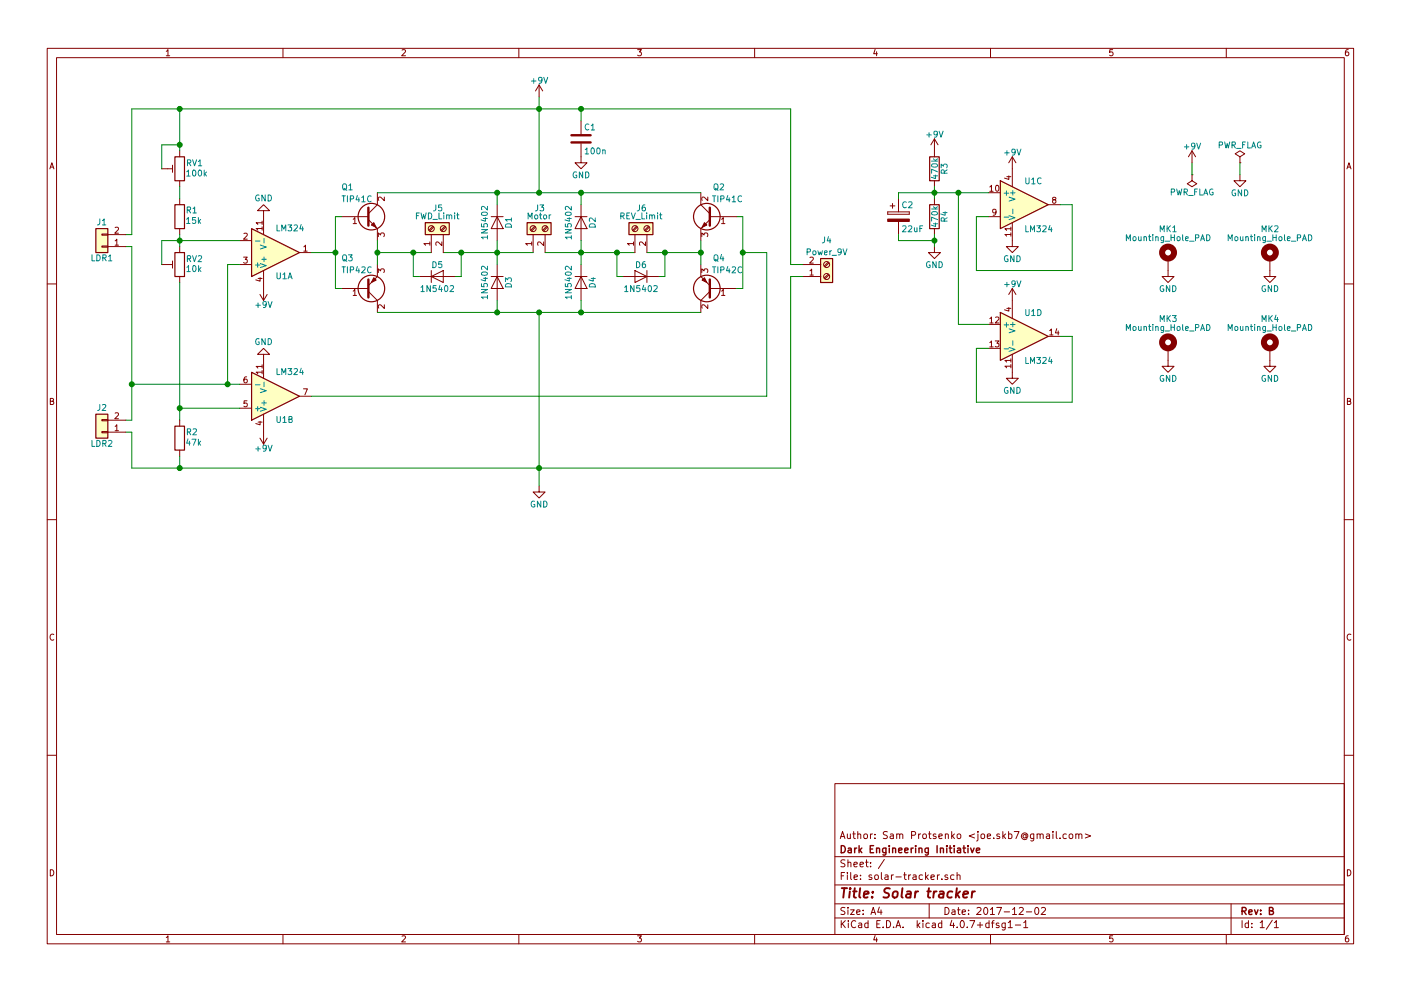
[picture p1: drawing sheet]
EESchema Schematic File Version 2
LIBS:power
LIBS:device
LIBS:switches
LIBS:relays
LIBS:motors
LIBS:transistors
LIBS:conn
LIBS:linear
LIBS:regul
LIBS:74xx
LIBS:cmos4000
LIBS:adc-dac
LIBS:memory
LIBS:xilinx
LIBS:microcontrollers
LIBS:dsp
LIBS:microchip
LIBS:analog_switches
LIBS:motorola
LIBS:texas
LIBS:intel
LIBS:audio
LIBS:interface
LIBS:digital-audio
LIBS:philips
LIBS:display
LIBS:cypress
LIBS:siliconi
LIBS:opto
LIBS:atmel
LIBS:contrib
LIBS:valves
LIBS:diode
LIBS:mechanical
LIBS:solar-tracker-cache
EELAYER 25 0
EELAYER END
$Descr A4 11693 8268
encoding utf-8
Sheet 1 1
Title "Solar tracker"
Date "2017-12-02"
Rev "B"
Comp "Dark Engineering Initiative"
Comment1 "Author: Sam Protsenko <joe.skb7@gmail.com>"
Comment2 ""
Comment3 ""
Comment4 ""
$EndDescr
$Comp
L LM324 U1
U 1 1
P 2300 2100
F 0 "U1" H 2300 2300 50  0000 L CNN
F 1 "LM324" H 2300 1900 50  0000 L CNN
F 2 "Housings_DIP:DIP-14_W7.62mm" H 2250 2200 50  0001 C CNN
F 3 "" H 2350 2300 50  0001 C CNN
	1    2300 2100
	1    0    0    1   
$EndComp
$Comp
L LM324 U1
U 2 1
P 2300 3300
F 0 "U1" H 2300 3500 50  0000 L CNN
F 1 "LM324" H 2300 3100 50  0000 L CNN
F 2 "Housings_DIP:DIP-14_W7.62mm" H 2250 3400 50  0001 C CNN
F 3 "" H 2350 3500 50  0001 C CNN
	2    2300 3300
	1    0    0    1   
$EndComp
$Comp
L LM324 U1
U 3 1
P 8550 1700
F 0 "U1" H 8550 1900 50  0000 L CNN
F 1 "LM324" H 8550 1500 50  0000 L CNN
F 2 "Housings_DIP:DIP-14_W7.62mm" H 8500 1800 50  0001 C CNN
F 3 "" H 8600 1900 50  0001 C CNN
	3    8550 1700
	1    0    0    -1  
$EndComp
$Comp
L LM324 U1
U 4 1
P 8550 2800
F 0 "U1" H 8550 3000 50  0000 L CNN
F 1 "LM324" H 8550 2600 50  0000 L CNN
F 2 "Housings_DIP:DIP-14_W7.62mm" H 8500 2900 50  0001 C CNN
F 3 "" H 8600 3000 50  0001 C CNN
	4    8550 2800
	1    0    0    -1  
$EndComp
$Comp
L TIP41C Q1
U 1 1
P 3050 1800
F 0 "Q1" H 2850 2050 50  0000 L CNN
F 1 "TIP41C" H 2850 1950 50  0000 L CNN
F 2 "TO_SOT_Packages_THT:TO-220_Vertical" H 3300 1725 50  0001 L CIN
F 3 "" H 3050 1800 50  0001 L CNN
	1    3050 1800
	1    0    0    -1  
$EndComp
$Comp
L TIP41C Q2
U 1 1
P 5950 1800
F 0 "Q2" H 5850 2050 50  0000 L CNN
F 1 "TIP41C" H 5700 1950 50  0000 L CNN
F 2 "TO_SOT_Packages_THT:TO-220_Vertical" H 6200 1725 50  0001 L CIN
F 3 "" H 5950 1800 50  0001 L CNN
	1    5950 1800
	-1   0    0    -1  
$EndComp
$Comp
L TIP42C Q3
U 1 1
P 3050 2400
F 0 "Q3" H 2850 2150 50  0000 L CNN
F 1 "TIP42C" H 2850 2250 50  0000 L CNN
F 2 "TO_SOT_Packages_THT:TO-220_Vertical" H 3300 2325 50  0001 L CIN
F 3 "" H 3050 2400 50  0001 L CNN
	1    3050 2400
	1    0    0    1   
$EndComp
$Comp
L TIP42C Q4
U 1 1
P 5950 2400
F 0 "Q4" H 5850 2150 50  0000 L CNN
F 1 "TIP42C" H 5700 2250 50  0000 L CNN
F 2 "TO_SOT_Packages_THT:TO-220_Vertical" H 6200 2325 50  0001 L CIN
F 3 "" H 5950 2400 50  0001 L CNN
	1    5950 2400
	-1   0    0    1   
$EndComp
$Comp
L 1N5402 D1
U 1 1
P 4150 1850
F 0 "D1" H 4150 1950 50  0000 C CNN
F 1 "1N5402" H 4150 1750 50  0000 C CNN
F 2 "Diodes_THT:D_DO-201AD_P15.24mm_Horizontal" H 4150 1675 50  0001 C CNN
F 3 "" H 4150 1850 50  0001 C CNN
	1    4150 1850
	0    1    1    0   
$EndComp
$Comp
L 1N5402 D2
U 1 1
P 4850 1850
F 0 "D2" H 4850 1950 50  0000 C CNN
F 1 "1N5402" H 4850 1750 50  0000 C CNN
F 2 "Diodes_THT:D_DO-201AD_P15.24mm_Horizontal" H 4850 1675 50  0001 C CNN
F 3 "" H 4850 1850 50  0001 C CNN
	1    4850 1850
	0    1    1    0   
$EndComp
$Comp
L 1N5402 D3
U 1 1
P 4150 2350
F 0 "D3" H 4150 2450 50  0000 C CNN
F 1 "1N5402" H 4150 2250 50  0000 C CNN
F 2 "Diodes_THT:D_DO-201AD_P15.24mm_Horizontal" H 4150 2175 50  0001 C CNN
F 3 "" H 4150 2350 50  0001 C CNN
	1    4150 2350
	0    1    1    0   
$EndComp
$Comp
L 1N5402 D4
U 1 1
P 4850 2350
F 0 "D4" H 4850 2450 50  0000 C CNN
F 1 "1N5402" H 4850 2250 50  0000 C CNN
F 2 "Diodes_THT:D_DO-201AD_P15.24mm_Horizontal" H 4850 2175 50  0001 C CNN
F 3 "" H 4850 2350 50  0001 C CNN
	1    4850 2350
	0    1    1    0   
$EndComp
$Comp
L POT_TRIM RV1
U 1 1
P 1500 1400
F 0 "RV1" H 1376 1451 50  0000 C CNN
F 1 "100k" H 1359 1365 50  0000 C CNN
F 2 "Potentiometers:Potentiometer_Trimmer_Bourns_3266W" H 1500 1400 50  0001 C CNN
F 3 "" H 1500 1400 50  0001 C CNN
	1    1500 1400
	-1   0    0    -1  
$EndComp
$Comp
L POT_TRIM RV2
U 1 1
P 1500 2200
F 0 "RV2" H 1377 2250 50  0000 C CNN
F 1 "10k" H 1382 2167 50  0000 C CNN
F 2 "Potentiometers:Potentiometer_Trimmer_Bourns_3266W" H 1500 2200 50  0001 C CNN
F 3 "" H 1500 2200 50  0001 C CNN
	1    1500 2200
	-1   0    0    -1  
$EndComp
$Comp
L R R1
U 1 1
P 1500 1800
F 0 "R1" H 1600 1857 50  0000 C CNN
F 1 "15k" H 1616 1769 50  0000 C CNN
F 2 "Resistors_THT:R_Axial_DIN0207_L6.3mm_D2.5mm_P10.16mm_Horizontal" V 1430 1800 50  0001 C CNN
F 3 "" H 1500 1800 50  0001 C CNN
	1    1500 1800
	1    0    0    -1  
$EndComp
$Comp
L R R2
U 1 1
P 1500 3650
F 0 "R2" H 1601 3704 50  0000 C CNN
F 1 "47k" H 1616 3617 50  0000 C CNN
F 2 "Resistors_THT:R_Axial_DIN0207_L6.3mm_D2.5mm_P10.16mm_Horizontal" V 1430 3650 50  0001 C CNN
F 3 "" H 1500 3650 50  0001 C CNN
	1    1500 3650
	1    0    0    -1  
$EndComp
$Comp
L GND #PWR01
U 1 1
P 2200 3000
F 0 "#PWR01" H 2200 2750 50  0001 C CNN
F 1 "GND" H 2200 2850 50  0000 C CNN
F 2 "" H 2200 3000 50  0001 C CNN
F 3 "" H 2200 3000 50  0001 C CNN
	1    2200 3000
	1    0    0    1   
$EndComp
$Comp
L GND #PWR02
U 1 1
P 8450 2000
F 0 "#PWR02" H 8450 1750 50  0001 C CNN
F 1 "GND" H 8450 1850 50  0000 C CNN
F 2 "" H 8450 2000 50  0001 C CNN
F 3 "" H 8450 2000 50  0001 C CNN
	1    8450 2000
	1    0    0    -1  
$EndComp
$Comp
L R R3
U 1 1
P 7800 1400
F 0 "R3" V 7880 1400 50  0000 C CNN
F 1 "470k" V 7800 1400 50  0000 C CNN
F 2 "Resistors_THT:R_Axial_DIN0207_L6.3mm_D2.5mm_P10.16mm_Horizontal" V 7730 1400 50  0001 C CNN
F 3 "" H 7800 1400 50  0001 C CNN
	1    7800 1400
	1    0    0    -1  
$EndComp
$Comp
L R R4
U 1 1
P 7800 1800
F 0 "R4" V 7880 1800 50  0000 C CNN
F 1 "470k" V 7800 1800 50  0000 C CNN
F 2 "Resistors_THT:R_Axial_DIN0207_L6.3mm_D2.5mm_P10.16mm_Horizontal" V 7730 1800 50  0001 C CNN
F 3 "" H 7800 1800 50  0001 C CNN
	1    7800 1800
	1    0    0    -1  
$EndComp
$Comp
L GND #PWR03
U 1 1
P 7800 2050
F 0 "#PWR03" H 7800 1800 50  0001 C CNN
F 1 "GND" H 7800 1900 50  0000 C CNN
F 2 "" H 7800 2050 50  0001 C CNN
F 3 "" H 7800 2050 50  0001 C CNN
	1    7800 2050
	1    0    0    -1  
$EndComp
$Comp
L Screw_Terminal_01x02 J3
U 1 1
P 4450 1900
F 0 "J3" V 4617 1845 50  0000 C CNN
F 1 "Motor" V 4550 1850 50  0000 C CNN
F 2 "Connectors_Terminal_Blocks:TerminalBlock_Pheonix_MKDS1.5-2pol" H 4450 1900 50  0001 C CNN
F 3 "" H 4450 1900 50  0001 C CNN
	1    4450 1900
	0    -1   -1   0   
$EndComp
$Comp
L GND #PWR04
U 1 1
P 4500 4050
F 0 "#PWR04" H 4500 3800 50  0001 C CNN
F 1 "GND" H 4500 3900 50  0000 C CNN
F 2 "" H 4500 4050 50  0001 C CNN
F 3 "" H 4500 4050 50  0001 C CNN
	1    4500 4050
	1    0    0    -1  
$EndComp
$Comp
L Screw_Terminal_01x02 J4
U 1 1
P 6900 2300
F 0 "J4" H 6900 2000 50  0000 C CNN
F 1 "Power_9V" H 6900 2100 50  0000 C CNN
F 2 "Connectors_Terminal_Blocks:TerminalBlock_Pheonix_MKDS1.5-2pol" H 6900 2300 50  0001 C CNN
F 3 "" H 6900 2300 50  0001 C CNN
	1    6900 2300
	1    0    0    1   
$EndComp
$Comp
L CP C2
U 1 1
P 7500 1800
F 0 "C2" H 7525 1900 50  0000 L CNN
F 1 "22uF" H 7525 1700 50  0000 L CNN
F 2 "Capacitors_THT:CP_Radial_D8.0mm_P3.50mm" H 7538 1650 50  0001 C CNN
F 3 "" H 7500 1800 50  0001 C CNN
	1    7500 1800
	1    0    0    -1  
$EndComp
$Comp
L GND #PWR05
U 1 1
P 4850 1300
F 0 "#PWR05" H 4850 1050 50  0001 C CNN
F 1 "GND" H 4850 1150 50  0000 C CNN
F 2 "" H 4850 1300 50  0001 C CNN
F 3 "" H 4850 1300 50  0001 C CNN
	1    4850 1300
	1    0    0    -1  
$EndComp
$Comp
L GND #PWR06
U 1 1
P 2200 1800
F 0 "#PWR06" H 2200 1550 50  0001 C CNN
F 1 "GND" H 2200 1650 50  0000 C CNN
F 2 "" H 2200 1800 50  0001 C CNN
F 3 "" H 2200 1800 50  0001 C CNN
	1    2200 1800
	1    0    0    1   
$EndComp
$Comp
L GND #PWR07
U 1 1
P 8450 3100
F 0 "#PWR07" H 8450 2850 50  0001 C CNN
F 1 "GND" H 8450 2950 50  0000 C CNN
F 2 "" H 8450 3100 50  0001 C CNN
F 3 "" H 8450 3100 50  0001 C CNN
	1    8450 3100
	1    0    0    -1  
$EndComp
$Comp
L PWR_FLAG #FLG08
U 1 1
P 9950 1450
F 0 "#FLG08" H 9950 1525 50  0001 C CNN
F 1 "PWR_FLAG" H 9950 1600 50  0000 C CNN
F 2 "" H 9950 1450 50  0001 C CNN
F 3 "" H 9950 1450 50  0001 C CNN
	1    9950 1450
	1    0    0    1   
$EndComp
$Comp
L GND #PWR09
U 1 1
P 10350 1450
F 0 "#PWR09" H 10350 1200 50  0001 C CNN
F 1 "GND" H 10350 1300 50  0000 C CNN
F 2 "" H 10350 1450 50  0001 C CNN
F 3 "" H 10350 1450 50  0001 C CNN
	1    10350 1450
	1    0    0    -1  
$EndComp
$Comp
L PWR_FLAG #FLG010
U 1 1
P 10350 1350
F 0 "#FLG010" H 10350 1425 50  0001 C CNN
F 1 "PWR_FLAG" H 10350 1500 50  0000 C CNN
F 2 "" H 10350 1350 50  0001 C CNN
F 3 "" H 10350 1350 50  0001 C CNN
	1    10350 1350
	1    0    0    -1  
$EndComp
$Comp
L 1N5402 D6
U 1 1
P 5350 2300
F 0 "D6" H 5350 2400 50  0000 C CNN
F 1 "1N5402" H 5350 2200 50  0000 C CNN
F 2 "Diodes_THT:D_DO-201AD_P5.08mm_Vertical_KathodeUp" H 5350 2125 50  0001 C CNN
F 3 "" H 5350 2300 50  0001 C CNN
	1    5350 2300
	-1   0    0    -1  
$EndComp
$Comp
L 1N5402 D5
U 1 1
P 3650 2300
F 0 "D5" H 3650 2400 50  0000 C CNN
F 1 "1N5402" H 3650 2200 50  0000 C CNN
F 2 "Diodes_THT:D_DO-201AD_P5.08mm_Vertical_KathodeUp" H 3650 2125 50  0001 C CNN
F 3 "" H 3650 2300 50  0001 C CNN
	1    3650 2300
	1    0    0    -1  
$EndComp
$Comp
L C C1
U 1 1
P 4850 1150
F 0 "C1" H 4875 1250 50  0000 L CNN
F 1 "100n" H 4875 1050 50  0000 L CNN
F 2 "Capacitors_THT:C_Disc_D5.0mm_W2.5mm_P5.00mm" H 4888 1000 50  0001 C CNN
F 3 "" H 4850 1150 50  0001 C CNN
	1    4850 1150
	1    0    0    -1  
$EndComp
Wire Wire Line
	8250 1800 8150 1800
Wire Wire Line
	8150 1800 8150 2250
Wire Wire Line
	8150 2250 8950 2250
Wire Wire Line
	8950 2250 8950 1700
Wire Wire Line
	8950 1700 8850 1700
Wire Wire Line
	8250 2900 8150 2900
Wire Wire Line
	8150 2900 8150 3350
Wire Wire Line
	8150 3350 8950 3350
Wire Wire Line
	8950 3350 8950 2800
Wire Wire Line
	8950 2800 8850 2800
Wire Wire Line
	7800 1950 7800 2050
Connection ~ 7800 2000
Wire Wire Line
	7800 1550 7800 1650
Connection ~ 7800 1600
Wire Wire Line
	8250 2700 8000 2700
Wire Wire Line
	8000 2700 8000 1600
Wire Wire Line
	7500 1600 8250 1600
Connection ~ 8000 1600
Wire Wire Line
	4150 1700 4150 1600
Wire Wire Line
	3150 1600 5850 1600
Wire Wire Line
	4850 1600 4850 1700
Wire Wire Line
	4850 2600 4850 2500
Wire Wire Line
	3150 2600 5850 2600
Wire Wire Line
	4150 2600 4150 2500
Wire Wire Line
	4150 2000 4150 2200
Wire Wire Line
	4850 2000 4850 2200
Wire Wire Line
	3700 2100 4450 2100
Connection ~ 4150 2100
Wire Wire Line
	4550 2100 5300 2100
Connection ~ 4850 2100
Connection ~ 4150 1600
Connection ~ 4850 1600
Connection ~ 4150 2600
Connection ~ 4850 2600
Wire Wire Line
	3150 2000 3150 2200
Connection ~ 3150 2100
Wire Wire Line
	5850 2000 5850 2200
Connection ~ 5850 2100
Wire Wire Line
	2850 1800 2800 1800
Wire Wire Line
	2800 1800 2800 2400
Wire Wire Line
	2800 2400 2850 2400
Wire Wire Line
	6150 1800 6200 1800
Wire Wire Line
	6200 1800 6200 2400
Wire Wire Line
	6200 2400 6150 2400
Wire Wire Line
	2600 2100 2800 2100
Connection ~ 2800 2100
Connection ~ 4500 1600
Wire Wire Line
	4500 2600 4500 4050
Connection ~ 4500 2600
Wire Wire Line
	6400 2100 6400 3300
Wire Wire Line
	6400 3300 2600 3300
Connection ~ 6200 2100
Wire Wire Line
	1350 1200 1350 1400
Wire Wire Line
	1350 2000 2000 2000
Wire Wire Line
	1350 2000 1350 2200
Wire Wire Line
	1500 1950 1500 2050
Connection ~ 1500 2000
Wire Wire Line
	1500 1200 1350 1200
Wire Wire Line
	1500 1550 1500 1650
Wire Wire Line
	2000 2200 1900 2200
Wire Wire Line
	1900 2200 1900 3200
Wire Wire Line
	1100 3200 2000 3200
Wire Wire Line
	1500 2350 1500 3500
Wire Wire Line
	2000 3400 1500 3400
Connection ~ 1500 3400
Connection ~ 1500 1200
Wire Wire Line
	1100 3500 1050 3500
Wire Wire Line
	1100 2050 1100 3500
Wire Wire Line
	1100 2050 1050 2050
Wire Wire Line
	1100 1950 1050 1950
Wire Wire Line
	1100 900  1100 1950
Connection ~ 1500 900 
Wire Wire Line
	1050 3600 1100 3600
Wire Wire Line
	1100 3600 1100 3900
Wire Wire Line
	1100 3900 6600 3900
Connection ~ 1500 3900
Connection ~ 1100 3200
Connection ~ 1900 3200
Wire Wire Line
	7500 2000 7800 2000
Wire Wire Line
	7500 1600 7500 1650
Wire Wire Line
	7500 2000 7500 1950
Wire Wire Line
	1500 3900 1500 3800
Wire Wire Line
	1500 900  1500 1250
Wire Wire Line
	1100 900  6600 900 
Wire Wire Line
	9950 1350 9950 1450
Wire Wire Line
	10350 1350 10350 1450
Wire Wire Line
	6600 2200 6700 2200
Wire Wire Line
	6600 900  6600 2200
Wire Wire Line
	6700 2300 6600 2300
Wire Wire Line
	6600 2300 6600 3900
Wire Wire Line
	4500 800  4500 1600
Wire Wire Line
	6400 2100 6200 2100
Wire Wire Line
	3150 2100 3600 2100
Wire Wire Line
	3500 2300 3450 2300
Wire Wire Line
	3450 2300 3450 2100
Connection ~ 3450 2100
Wire Wire Line
	3800 2300 3850 2300
Wire Wire Line
	3850 2300 3850 2100
Connection ~ 3850 2100
Wire Wire Line
	5400 2100 5850 2100
Wire Wire Line
	5200 2300 5150 2300
Wire Wire Line
	5150 2300 5150 2100
Connection ~ 5150 2100
Wire Wire Line
	5500 2300 5550 2300
Wire Wire Line
	5550 2300 5550 2100
Connection ~ 5550 2100
Connection ~ 4500 900 
Connection ~ 4500 3900
Wire Wire Line
	4850 1000 4850 900 
Connection ~ 4850 900 
$Comp
L +9V #PWR011
U 1 1
P 9950 1350
F 0 "#PWR011" H 9950 1200 50  0001 C CNN
F 1 "+9V" H 9950 1490 50  0000 C CNN
F 2 "" H 9950 1350 50  0001 C CNN
F 3 "" H 9950 1350 50  0001 C CNN
	1    9950 1350
	1    0    0    -1  
$EndComp
$Comp
L +9V #PWR012
U 1 1
P 4500 800
F 0 "#PWR012" H 4500 650 50  0001 C CNN
F 1 "+9V" H 4500 940 50  0000 C CNN
F 2 "" H 4500 800 50  0001 C CNN
F 3 "" H 4500 800 50  0001 C CNN
	1    4500 800 
	1    0    0    -1  
$EndComp
$Comp
L +9V #PWR013
U 1 1
P 2200 2400
F 0 "#PWR013" H 2200 2250 50  0001 C CNN
F 1 "+9V" H 2200 2540 50  0000 C CNN
F 2 "" H 2200 2400 50  0001 C CNN
F 3 "" H 2200 2400 50  0001 C CNN
	1    2200 2400
	-1   0    0    1   
$EndComp
$Comp
L +9V #PWR014
U 1 1
P 2200 3600
F 0 "#PWR014" H 2200 3450 50  0001 C CNN
F 1 "+9V" H 2200 3740 50  0000 C CNN
F 2 "" H 2200 3600 50  0001 C CNN
F 3 "" H 2200 3600 50  0001 C CNN
	1    2200 3600
	-1   0    0    1   
$EndComp
$Comp
L Screw_Terminal_01x02 J5
U 1 1
P 3600 1900
F 0 "J5" V 3767 1845 50  0000 C CNN
F 1 "FWD_Limit" V 3700 1850 50  0000 C CNN
F 2 "Connectors_Terminal_Blocks:TerminalBlock_Pheonix_MKDS1.5-2pol" H 3600 1900 50  0001 C CNN
F 3 "" H 3600 1900 50  0001 C CNN
	1    3600 1900
	0    -1   -1   0   
$EndComp
$Comp
L Screw_Terminal_01x02 J6
U 1 1
P 5300 1900
F 0 "J6" V 5467 1845 50  0000 C CNN
F 1 "REV_Limit" V 5400 1850 50  0000 C CNN
F 2 "Connectors_Terminal_Blocks:TerminalBlock_Pheonix_MKDS1.5-2pol" H 5300 1900 50  0001 C CNN
F 3 "" H 5300 1900 50  0001 C CNN
	1    5300 1900
	0    -1   -1   0   
$EndComp
$Comp
L +9V #PWR015
U 1 1
P 7800 1250
F 0 "#PWR015" H 7800 1100 50  0001 C CNN
F 1 "+9V" H 7800 1390 50  0000 C CNN
F 2 "" H 7800 1250 50  0001 C CNN
F 3 "" H 7800 1250 50  0001 C CNN
	1    7800 1250
	1    0    0    -1  
$EndComp
$Comp
L +9V #PWR016
U 1 1
P 8450 1400
F 0 "#PWR016" H 8450 1250 50  0001 C CNN
F 1 "+9V" H 8450 1540 50  0000 C CNN
F 2 "" H 8450 1400 50  0001 C CNN
F 3 "" H 8450 1400 50  0001 C CNN
	1    8450 1400
	1    0    0    -1  
$EndComp
$Comp
L +9V #PWR017
U 1 1
P 8450 2500
F 0 "#PWR017" H 8450 2350 50  0001 C CNN
F 1 "+9V" H 8450 2640 50  0000 C CNN
F 2 "" H 8450 2500 50  0001 C CNN
F 3 "" H 8450 2500 50  0001 C CNN
	1    8450 2500
	1    0    0    -1  
$EndComp
$Comp
L Conn_01x02 J1
U 1 1
P 850 2050
F 0 "J1" H 850 1850 50  0000 C CNN
F 1 "LDR1" H 850 2150 50  0000 C CNN
F 2 "Connectors_JST:JST_XH_B02B-XH-A_02x2.50mm_Straight" H 850 2050 50  0001 C CNN
F 3 "" H 850 2050 50  0001 C CNN
	1    850  2050
	-1   0    0    1   
$EndComp
$Comp
L Conn_01x02 J2
U 1 1
P 850 3600
F 0 "J2" H 850 3400 50  0000 C CNN
F 1 "LDR2" H 850 3700 50  0000 C CNN
F 2 "Connectors_JST:JST_XH_B02B-XH-A_02x2.50mm_Straight" H 850 3600 50  0001 C CNN
F 3 "" H 850 3600 50  0001 C CNN
	1    850  3600
	-1   0    0    1   
$EndComp
$Comp
L Mounting_Hole_PAD MK1
U 1 1
P 9750 2150
F 0 "MK1" H 9750 2400 50  0000 C CNN
F 1 "Mounting_Hole_PAD" H 9750 2325 50  0000 C CNN
F 2 "Mounting_Holes:MountingHole_3.2mm_M3_Pad" H 9750 2150 50  0001 C CNN
F 3 "" H 9750 2150 50  0001 C CNN
	1    9750 2150
	1    0    0    -1  
$EndComp
$Comp
L Mounting_Hole_PAD MK2
U 1 1
P 10600 2150
F 0 "MK2" H 10600 2400 50  0000 C CNN
F 1 "Mounting_Hole_PAD" H 10600 2325 50  0000 C CNN
F 2 "Mounting_Holes:MountingHole_3.2mm_M3_Pad" H 10600 2150 50  0001 C CNN
F 3 "" H 10600 2150 50  0001 C CNN
	1    10600 2150
	1    0    0    -1  
$EndComp
$Comp
L Mounting_Hole_PAD MK3
U 1 1
P 9750 2900
F 0 "MK3" H 9750 3150 50  0000 C CNN
F 1 "Mounting_Hole_PAD" H 9750 3075 50  0000 C CNN
F 2 "Mounting_Holes:MountingHole_3.2mm_M3_Pad" H 9750 2900 50  0001 C CNN
F 3 "" H 9750 2900 50  0001 C CNN
	1    9750 2900
	1    0    0    -1  
$EndComp
$Comp
L Mounting_Hole_PAD MK4
U 1 1
P 10600 2900
F 0 "MK4" H 10600 3150 50  0000 C CNN
F 1 "Mounting_Hole_PAD" H 10600 3075 50  0000 C CNN
F 2 "Mounting_Holes:MountingHole_3.2mm_M3_Pad" H 10600 2900 50  0001 C CNN
F 3 "" H 10600 2900 50  0001 C CNN
	1    10600 2900
	1    0    0    -1  
$EndComp
$Comp
L GND #PWR?
U 1 1
P 9750 2250
F 0 "#PWR?" H 9750 2000 50  0001 C CNN
F 1 "GND" H 9750 2100 50  0000 C CNN
F 2 "" H 9750 2250 50  0001 C CNN
F 3 "" H 9750 2250 50  0001 C CNN
	1    9750 2250
	1    0    0    -1  
$EndComp
$Comp
L GND #PWR?
U 1 1
P 10600 2250
F 0 "#PWR?" H 10600 2000 50  0001 C CNN
F 1 "GND" H 10600 2100 50  0000 C CNN
F 2 "" H 10600 2250 50  0001 C CNN
F 3 "" H 10600 2250 50  0001 C CNN
	1    10600 2250
	1    0    0    -1  
$EndComp
$Comp
L GND #PWR?
U 1 1
P 9750 3000
F 0 "#PWR?" H 9750 2750 50  0001 C CNN
F 1 "GND" H 9750 2850 50  0000 C CNN
F 2 "" H 9750 3000 50  0001 C CNN
F 3 "" H 9750 3000 50  0001 C CNN
	1    9750 3000
	1    0    0    -1  
$EndComp
$Comp
L GND #PWR?
U 1 1
P 10600 3000
F 0 "#PWR?" H 10600 2750 50  0001 C CNN
F 1 "GND" H 10600 2850 50  0000 C CNN
F 2 "" H 10600 3000 50  0001 C CNN
F 3 "" H 10600 3000 50  0001 C CNN
	1    10600 3000
	1    0    0    -1  
$EndComp
$EndSCHEMATC
